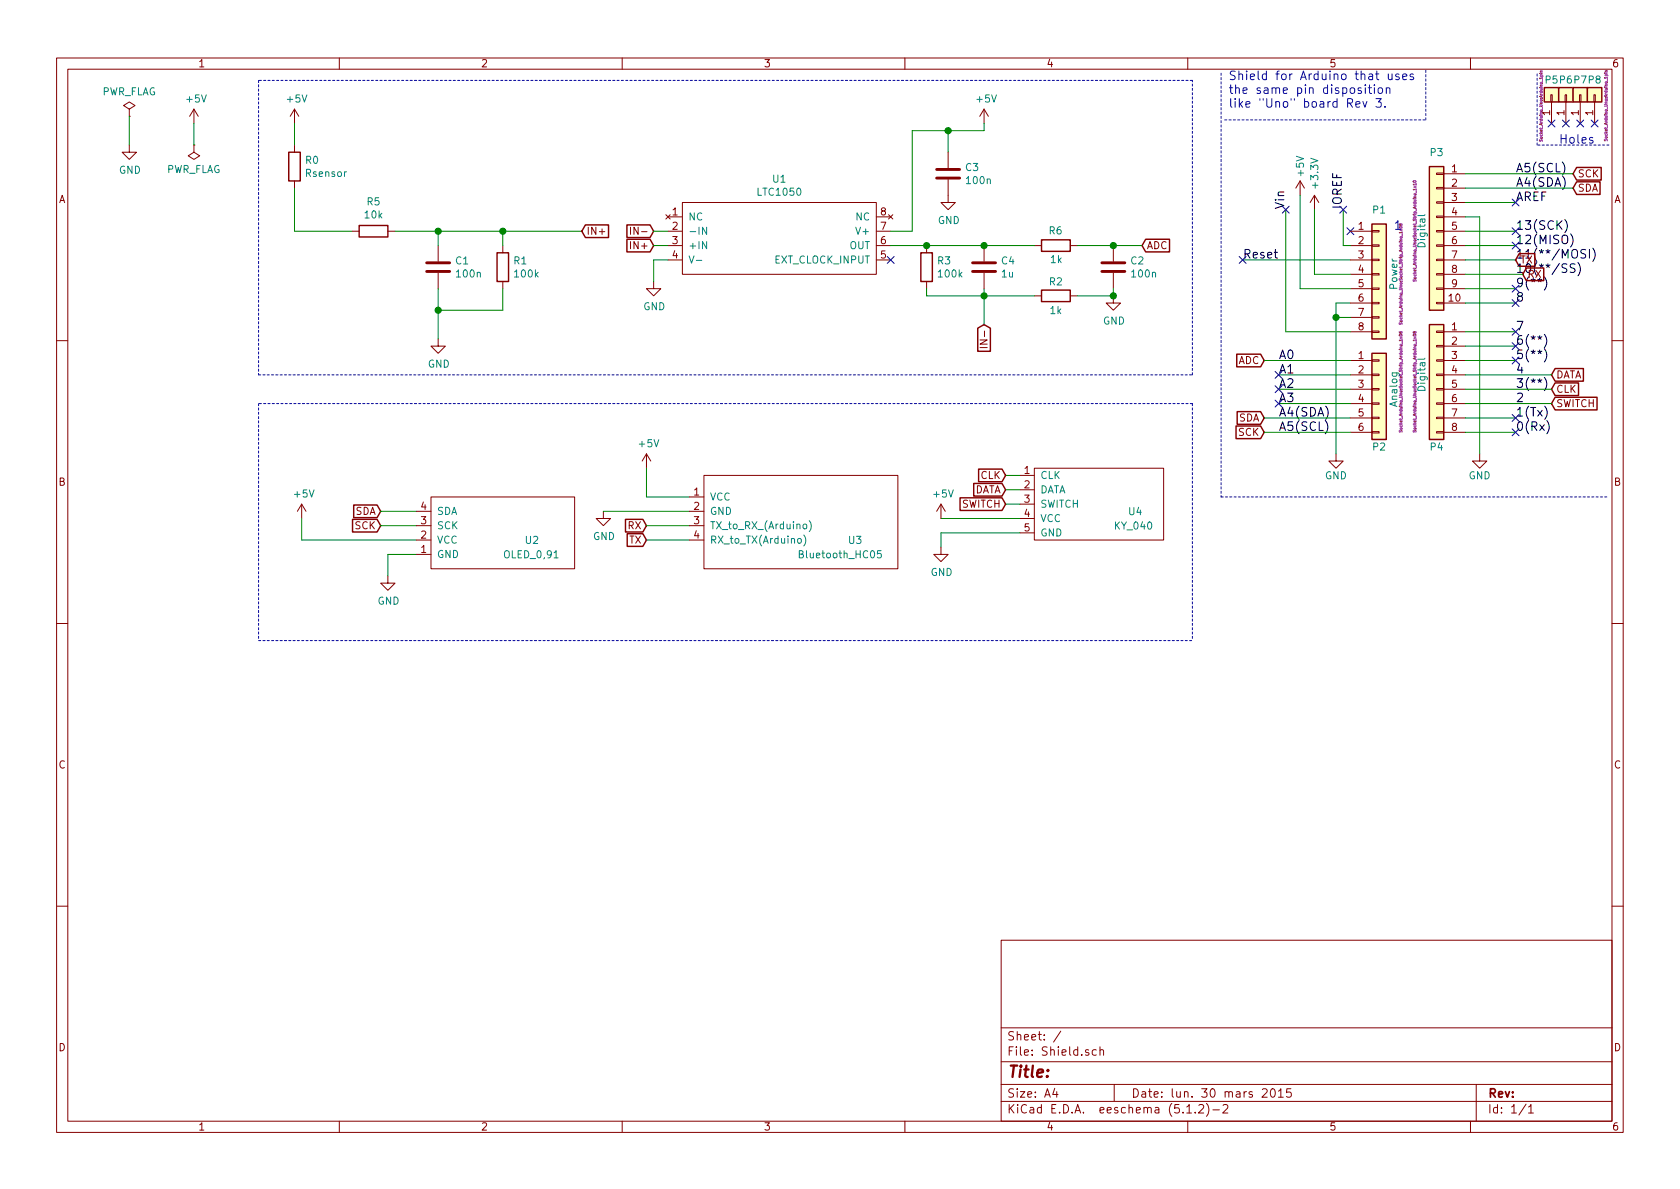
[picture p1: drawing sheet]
EESchema Schematic File Version 4
LIBS:Shield-cache
EELAYER 29 0
EELAYER END
$Descr A4 11693 8268
encoding utf-8
Sheet 1 1
Title ""
Date "lun. 30 mars 2015"
Rev ""
Comp ""
Comment1 ""
Comment2 ""
Comment3 ""
Comment4 ""
$EndDescr
Text Label 8950 1450 1    60   ~ 0
Vin
Text Label 9350 1450 1    60   ~ 0
IOREF
Text Label 8900 2500 0    60   ~ 0
A0
Text Label 8900 2600 0    60   ~ 0
A1
Text Label 8900 2700 0    60   ~ 0
A2
Text Label 8900 2800 0    60   ~ 0
A3
Text Label 8900 2900 0    60   ~ 0
A4(SDA)
Text Label 8900 3000 0    60   ~ 0
A5(SCL)
Text Label 10550 3000 0    60   ~ 0
0(Rx)
Text Label 10550 2800 0    60   ~ 0
2
Text Label 10550 2900 0    60   ~ 0
1(Tx)
Text Label 10550 2700 0    60   ~ 0
3(**)
Text Label 10550 2600 0    60   ~ 0
4
Text Label 10550 2500 0    60   ~ 0
5(**)
Text Label 10550 2400 0    60   ~ 0
6(**)
Text Label 10550 2300 0    60   ~ 0
7
Text Label 10550 2100 0    60   ~ 0
8
Text Label 10550 2000 0    60   ~ 0
9(**)
Text Label 10550 1800 0    60   ~ 0
11(**/MOSI)
Text Label 10550 1700 0    60   ~ 0
12(MISO)
Text Label 10550 1600 0    60   ~ 0
13(SCK)
Text Label 10550 1400 0    60   ~ 0
AREF
NoConn ~ 9400 1600
Text Label 10550 1300 0    60   ~ 0
A4(SDA)
Text Label 10550 1200 0    60   ~ 0
A5(SCL)
Text Notes 10850 1000 0    60   ~ 0
Holes
Text Notes 8550 750  0    60   ~ 0
Shield for Arduino that uses\nthe same pin disposition\nlike "Uno" board Rev 3.
$Comp
L Connector_Generic:Conn_01x08 P1
U 1 1
P 9600 1900
F 0 "P1" H 9600 2350 50  0000 C CNN
F 1 "Power" V 9700 1900 50  0000 C CNN
F 2 "Socket_Arduino_Uno:Socket_Strip_Arduino_1x08" V 9750 1900 20  0000 C CNN
F 3 "" H 9600 1900 50  0000 C CNN
	1    9600 1900
	1    0    0    -1  
$EndComp
Text Label 8650 1800 0    60   ~ 0
Reset
$Comp
L power:+3.3V #PWR01
U 1 1
P 9150 1450
F 0 "#PWR01" H 9150 1300 50  0001 C CNN
F 1 "+3.3V" V 9150 1700 50  0000 C CNN
F 2 "" H 9150 1450 50  0000 C CNN
F 3 "" H 9150 1450 50  0000 C CNN
	1    9150 1450
	1    0    0    -1  
$EndComp
$Comp
L power:+5V #PWR02
U 1 1
P 9050 1350
F 0 "#PWR02" H 9050 1200 50  0001 C CNN
F 1 "+5V" V 9050 1550 50  0000 C CNN
F 2 "" H 9050 1350 50  0000 C CNN
F 3 "" H 9050 1350 50  0000 C CNN
	1    9050 1350
	1    0    0    -1  
$EndComp
$Comp
L power:GND #PWR03
U 1 1
P 9300 3150
F 0 "#PWR03" H 9300 2900 50  0001 C CNN
F 1 "GND" H 9300 3000 50  0000 C CNN
F 2 "" H 9300 3150 50  0000 C CNN
F 3 "" H 9300 3150 50  0000 C CNN
	1    9300 3150
	1    0    0    -1  
$EndComp
$Comp
L power:GND #PWR04
U 1 1
P 10300 3150
F 0 "#PWR04" H 10300 2900 50  0001 C CNN
F 1 "GND" H 10300 3000 50  0000 C CNN
F 2 "" H 10300 3150 50  0000 C CNN
F 3 "" H 10300 3150 50  0000 C CNN
	1    10300 3150
	1    0    0    -1  
$EndComp
$Comp
L Connector_Generic:Conn_01x06 P2
U 1 1
P 9600 2700
F 0 "P2" H 9600 2300 50  0000 C CNN
F 1 "Analog" V 9700 2700 50  0000 C CNN
F 2 "Socket_Arduino_Uno:Socket_Strip_Arduino_1x06" V 9750 2750 20  0000 C CNN
F 3 "" H 9600 2700 50  0000 C CNN
	1    9600 2700
	1    0    0    -1  
$EndComp
$Comp
L Connector_Generic:Conn_01x01 P5
U 1 1
P 10800 650
F 0 "P5" V 10900 650 50  0000 C CNN
F 1 "CONN_01X01" V 10900 650 50  0001 C CNN
F 2 "Socket_Arduino_Uno:Arduino_1pin" H 10721 724 20  0000 C CNN
F 3 "" H 10800 650 50  0000 C CNN
	1    10800 650 
	0    -1   -1   0   
$EndComp
$Comp
L Connector_Generic:Conn_01x01 P6
U 1 1
P 10900 650
F 0 "P6" V 11000 650 50  0000 C CNN
F 1 "CONN_01X01" V 11000 650 50  0001 C CNN
F 2 "Socket_Arduino_Uno:Arduino_1pin" H 10900 650 20  0001 C CNN
F 3 "" H 10900 650 50  0000 C CNN
	1    10900 650 
	0    -1   -1   0   
$EndComp
$Comp
L Connector_Generic:Conn_01x01 P7
U 1 1
P 11000 650
F 0 "P7" V 11100 650 50  0000 C CNN
F 1 "CONN_01X01" V 11100 650 50  0001 C CNN
F 2 "Socket_Arduino_Uno:Arduino_1pin" V 11000 650 20  0001 C CNN
F 3 "" H 11000 650 50  0000 C CNN
	1    11000 650 
	0    -1   -1   0   
$EndComp
$Comp
L Connector_Generic:Conn_01x01 P8
U 1 1
P 11100 650
F 0 "P8" V 11200 650 50  0000 C CNN
F 1 "CONN_01X01" V 11200 650 50  0001 C CNN
F 2 "Socket_Arduino_Uno:Arduino_1pin" H 11024 572 20  0000 C CNN
F 3 "" H 11100 650 50  0000 C CNN
	1    11100 650 
	0    -1   -1   0   
$EndComp
NoConn ~ 10800 850 
NoConn ~ 10900 850 
NoConn ~ 11000 850 
NoConn ~ 11100 850 
$Comp
L Connector_Generic:Conn_01x08 P4
U 1 1
P 10000 2600
F 0 "P4" H 10000 2100 50  0000 C CNN
F 1 "Digital" V 10100 2600 50  0000 C CNN
F 2 "Socket_Arduino_Uno:Socket_Strip_Arduino_1x08" V 10150 2550 20  0000 C CNN
F 3 "" H 10000 2600 50  0000 C CNN
	1    10000 2600
	-1   0    0    -1  
$EndComp
Wire Notes Line
	8525 825  9925 825 
Wire Notes Line
	9925 825  9925 475 
Wire Wire Line
	9350 1450 9350 1700
Wire Wire Line
	9350 1700 9400 1700
Wire Wire Line
	9400 1900 9150 1900
Wire Wire Line
	9400 2000 9050 2000
Wire Wire Line
	9400 2300 8950 2300
Wire Wire Line
	9400 2100 9300 2100
Wire Wire Line
	9400 2200 9300 2200
Connection ~ 9300 2200
Wire Wire Line
	8950 2300 8950 1450
Wire Wire Line
	9050 2000 9050 1350
Wire Wire Line
	9150 1900 9150 1450
Wire Wire Line
	9400 2600 8900 2600
Wire Wire Line
	9400 2700 8900 2700
Wire Wire Line
	9400 2800 8900 2800
$Comp
L Connector_Generic:Conn_01x10 P3
U 1 1
P 10000 1600
F 0 "P3" H 10000 2150 50  0000 C CNN
F 1 "Digital" V 10100 1600 50  0000 C CNN
F 2 "Socket_Arduino_Uno:Socket_Strip_Arduino_1x10" V 10150 1600 20  0000 C CNN
F 3 "" H 10000 1600 50  0000 C CNN
	1    10000 1600
	-1   0    0    -1  
$EndComp
Wire Wire Line
	10200 2100 10550 2100
Wire Wire Line
	10200 2000 10550 2000
Wire Wire Line
	10200 1800 10550 1800
Wire Wire Line
	10200 1700 10550 1700
Wire Wire Line
	10200 1600 10550 1600
Wire Wire Line
	10200 1400 10550 1400
Wire Wire Line
	10200 3000 10550 3000
Wire Wire Line
	10200 2900 10550 2900
Wire Wire Line
	10200 2500 10550 2500
Wire Wire Line
	10200 2400 10550 2400
Wire Wire Line
	10200 2300 10550 2300
Wire Wire Line
	10200 1500 10300 1500
Wire Wire Line
	10300 1500 10300 3150
Wire Wire Line
	9300 2100 9300 2200
Wire Wire Line
	9300 2200 9300 3150
Wire Notes Line
	8500 500  8500 3450
Wire Notes Line
	8500 3450 11200 3450
Wire Wire Line
	9400 1800 8650 1800
Text Notes 9700 1600 0    60   ~ 0
1
Wire Notes Line
	11200 1000 10700 1000
Wire Notes Line
	10700 1000 10700 500 
$Comp
L Device:R R1
U 1 1
P 3500 1850
F 0 "R1" H 3570 1896 50  0000 L CNN
F 1 "100k" H 3570 1805 50  0000 L CNN
F 2 "Resistor_THT:R_Axial_DIN0207_L6.3mm_D2.5mm_P10.16mm_Horizontal" V 3430 1850 50  0001 C CNN
F 3 "~" H 3500 1850 50  0001 C CNN
	1    3500 1850
	1    0    0    -1  
$EndComp
$Comp
L Device:R R3
U 1 1
P 6450 1850
F 0 "R3" H 6520 1896 50  0000 L CNN
F 1 "100k" H 6520 1805 50  0000 L CNN
F 2 "Resistor_THT:R_Axial_DIN0207_L6.3mm_D2.5mm_P10.16mm_Horizontal" V 6380 1850 50  0001 C CNN
F 3 "~" H 6450 1850 50  0001 C CNN
	1    6450 1850
	1    0    0    -1  
$EndComp
$Comp
L Device:R R2
U 1 1
P 7350 2050
F 0 "R2" V 7250 2050 50  0000 C CNN
F 1 "1k" V 7450 2050 50  0000 C CNN
F 2 "Resistor_THT:R_Axial_DIN0207_L6.3mm_D2.5mm_P10.16mm_Horizontal" V 7280 2050 50  0001 C CNN
F 3 "~" H 7350 2050 50  0001 C CNN
	1    7350 2050
	0    1    1    0   
$EndComp
$Comp
L Device:C C1
U 1 1
P 3050 1850
F 0 "C1" H 3165 1896 50  0000 L CNN
F 1 "100n" H 3165 1805 50  0000 L CNN
F 2 "Capacitor_THT:C_Disc_D5.1mm_W3.2mm_P5.00mm" H 3088 1700 50  0001 C CNN
F 3 "~" H 3050 1850 50  0001 C CNN
	1    3050 1850
	1    0    0    -1  
$EndComp
$Comp
L Device:C C3
U 1 1
P 6600 1200
F 0 "C3" H 6715 1246 50  0000 L CNN
F 1 "100n" H 6715 1155 50  0000 L CNN
F 2 "Capacitor_THT:C_Disc_D5.1mm_W3.2mm_P5.00mm" H 6638 1050 50  0001 C CNN
F 3 "~" H 6600 1200 50  0001 C CNN
	1    6600 1200
	1    0    0    -1  
$EndComp
$Comp
L Device:C C4
U 1 1
P 6850 1850
F 0 "C4" H 6965 1896 50  0000 L CNN
F 1 "1u" H 6965 1805 50  0000 L CNN
F 2 "Capacitor_THT:C_Rect_L7.0mm_W4.5mm_P5.00mm" H 6888 1700 50  0001 C CNN
F 3 "~" H 6850 1850 50  0001 C CNN
	1    6850 1850
	1    0    0    -1  
$EndComp
$Comp
L Device:C C2
U 1 1
P 7750 1850
F 0 "C2" H 7865 1896 50  0000 L CNN
F 1 "100n" H 7865 1805 50  0000 L CNN
F 2 "Capacitor_THT:C_Disc_D5.1mm_W3.2mm_P5.00mm" H 7788 1700 50  0001 C CNN
F 3 "~" H 7750 1850 50  0001 C CNN
	1    7750 1850
	1    0    0    -1  
$EndComp
Wire Wire Line
	3050 1600 3050 1700
Wire Wire Line
	3500 1600 3500 1700
$Comp
L power:+5V #PWR0101
U 1 1
P 2050 850
F 0 "#PWR0101" H 2050 700 50  0001 C CNN
F 1 "+5V" H 2065 1023 50  0000 C CNN
F 2 "" H 2050 850 50  0001 C CNN
F 3 "" H 2050 850 50  0001 C CNN
	1    2050 850 
	1    0    0    -1  
$EndComp
$Comp
L Device:R R0
U 1 1
P 2050 1150
F 0 "R0" H 2120 1196 50  0000 L CNN
F 1 "Rsensor" H 2120 1105 50  0000 L CNN
F 2 "Resistor_THT:R_Axial_DIN0207_L6.3mm_D2.5mm_P10.16mm_Horizontal" V 1980 1150 50  0001 C CNN
F 3 "~" H 2050 1150 50  0001 C CNN
	1    2050 1150
	1    0    0    -1  
$EndComp
$Comp
L Device:R R5
U 1 1
P 2600 1600
F 0 "R5" V 2393 1600 50  0000 C CNN
F 1 "10k" V 2484 1600 50  0000 C CNN
F 2 "Resistor_THT:R_Axial_DIN0309_L9.0mm_D3.2mm_P15.24mm_Horizontal" V 2530 1600 50  0001 C CNN
F 3 "~" H 2600 1600 50  0001 C CNN
	1    2600 1600
	0    1    1    0   
$EndComp
Wire Wire Line
	2050 1300 2050 1600
Wire Wire Line
	2050 1600 2450 1600
Wire Wire Line
	2750 1600 3050 1600
Connection ~ 3050 1600
$Comp
L power:GND #PWR0102
U 1 1
P 3050 2350
F 0 "#PWR0102" H 3050 2100 50  0001 C CNN
F 1 "GND" H 3055 2177 50  0000 C CNN
F 2 "" H 3050 2350 50  0001 C CNN
F 3 "" H 3050 2350 50  0001 C CNN
	1    3050 2350
	1    0    0    -1  
$EndComp
Wire Wire Line
	3050 2000 3050 2150
Wire Wire Line
	3500 2000 3500 2150
Wire Wire Line
	3500 2150 3050 2150
Wire Wire Line
	3050 2150 3050 2350
Connection ~ 3050 2150
Connection ~ 3500 1600
Wire Wire Line
	3050 1600 3500 1600
Wire Wire Line
	3500 1600 4050 1600
Text GLabel 4050 1600 2    50   Input ~ 0
IN+
$Comp
L New_Library:LTC1050 U1
U 1 1
P 5150 1550
F 0 "U1" H 5425 1865 50  0000 C CNN
F 1 "LTC1050" H 5425 1774 50  0000 C CNN
F 2 "mes_empreintes:AOP" H 5300 1800 50  0001 C CNN
F 3 "" H 5300 1800 50  0001 C CNN
	1    5150 1550
	1    0    0    -1  
$EndComp
Text GLabel 4550 1600 0    50   Input ~ 0
IN-
Text GLabel 4550 1700 0    50   Input ~ 0
IN+
Wire Wire Line
	4650 1600 4550 1600
Wire Wire Line
	4650 1700 4550 1700
$Comp
L power:GND #PWR0103
U 1 1
P 4550 1950
F 0 "#PWR0103" H 4550 1700 50  0001 C CNN
F 1 "GND" H 4555 1777 50  0000 C CNN
F 2 "" H 4550 1950 50  0001 C CNN
F 3 "" H 4550 1950 50  0001 C CNN
	1    4550 1950
	1    0    0    -1  
$EndComp
Wire Wire Line
	4650 1800 4550 1800
Wire Wire Line
	4550 1800 4550 1950
$Comp
L power:+5V #PWR0104
U 1 1
P 6850 850
F 0 "#PWR0104" H 6850 700 50  0001 C CNN
F 1 "+5V" H 6865 1023 50  0000 C CNN
F 2 "" H 6850 850 50  0001 C CNN
F 3 "" H 6850 850 50  0001 C CNN
	1    6850 850 
	1    0    0    -1  
$EndComp
Wire Wire Line
	6350 1600 6350 900 
Wire Wire Line
	6350 900  6600 900 
Wire Wire Line
	6850 900  6850 850 
Wire Wire Line
	6600 1050 6600 900 
Connection ~ 6600 900 
Wire Wire Line
	6600 900  6850 900 
$Comp
L power:GND #PWR0105
U 1 1
P 6600 1350
F 0 "#PWR0105" H 6600 1100 50  0001 C CNN
F 1 "GND" H 6605 1177 50  0000 C CNN
F 2 "" H 6600 1350 50  0001 C CNN
F 3 "" H 6600 1350 50  0001 C CNN
	1    6600 1350
	1    0    0    -1  
$EndComp
Wire Wire Line
	6200 1600 6350 1600
NoConn ~ 6200 1800
$Comp
L Device:R R6
U 1 1
P 7350 1700
F 0 "R6" V 7450 1650 50  0000 L CNN
F 1 "1k" V 7250 1650 50  0000 L CNN
F 2 "Resistor_THT:R_Axial_DIN0207_L6.3mm_D2.5mm_P10.16mm_Horizontal" V 7280 1700 50  0001 C CNN
F 3 "~" H 7350 1700 50  0001 C CNN
	1    7350 1700
	0    -1   -1   0   
$EndComp
Wire Wire Line
	6200 1700 6450 1700
Wire Wire Line
	6450 1700 6850 1700
Connection ~ 6450 1700
Wire Wire Line
	6850 1700 7200 1700
Connection ~ 6850 1700
Wire Wire Line
	7500 1700 7750 1700
Wire Wire Line
	7500 2050 7750 2050
Wire Wire Line
	7750 2050 7750 2000
Wire Wire Line
	7200 2050 6850 2050
Wire Wire Line
	6850 2050 6850 2000
Wire Wire Line
	6850 2050 6450 2050
Wire Wire Line
	6450 2050 6450 2000
Connection ~ 6850 2050
$Comp
L power:GND #PWR0106
U 1 1
P 7750 2050
F 0 "#PWR0106" H 7750 1800 50  0001 C CNN
F 1 "GND" H 7755 1877 50  0000 C CNN
F 2 "" H 7750 2050 50  0001 C CNN
F 3 "" H 7750 2050 50  0001 C CNN
	1    7750 2050
	1    0    0    -1  
$EndComp
Connection ~ 7750 2050
Text GLabel 7950 1700 2    50   Input ~ 0
ADC
Wire Wire Line
	7750 1700 7950 1700
Connection ~ 7750 1700
Text GLabel 6850 2250 3    50   Input ~ 0
IN-
Wire Wire Line
	6850 2050 6850 2250
$Comp
L power:+5V #PWR0107
U 1 1
P 1350 850
F 0 "#PWR0107" H 1350 700 50  0001 C CNN
F 1 "+5V" H 1365 1023 50  0000 C CNN
F 2 "" H 1350 850 50  0001 C CNN
F 3 "" H 1350 850 50  0001 C CNN
	1    1350 850 
	1    0    0    -1  
$EndComp
$Comp
L power:PWR_FLAG #FLG0101
U 1 1
P 1350 1000
F 0 "#FLG0101" H 1350 1075 50  0001 C CNN
F 1 "PWR_FLAG" H 1350 1173 50  0000 C CNN
F 2 "" H 1350 1000 50  0001 C CNN
F 3 "~" H 1350 1000 50  0001 C CNN
	1    1350 1000
	-1   0    0    1   
$EndComp
Wire Wire Line
	1350 850  1350 1000
$Comp
L power:PWR_FLAG #FLG0102
U 1 1
P 900 800
F 0 "#FLG0102" H 900 875 50  0001 C CNN
F 1 "PWR_FLAG" H 900 973 50  0000 C CNN
F 2 "" H 900 800 50  0001 C CNN
F 3 "~" H 900 800 50  0001 C CNN
	1    900  800 
	1    0    0    -1  
$EndComp
$Comp
L power:GND #PWR0108
U 1 1
P 900 1000
F 0 "#PWR0108" H 900 750 50  0001 C CNN
F 1 "GND" H 905 827 50  0000 C CNN
F 2 "" H 900 1000 50  0001 C CNN
F 3 "" H 900 1000 50  0001 C CNN
	1    900  1000
	1    0    0    -1  
$EndComp
Wire Wire Line
	900  800  900  1000
Wire Notes Line
	1800 550  1800 2600
Wire Notes Line
	1800 2600 8300 2600
Wire Notes Line
	8300 2600 8300 550 
Wire Notes Line
	8300 550  1800 550 
Wire Wire Line
	2050 850  2050 1000
Text GLabel 2650 3550 0    50   Input ~ 0
SDA
Text GLabel 2650 3650 0    50   Input ~ 0
SCK
Wire Wire Line
	2650 3550 2900 3550
Wire Wire Line
	2650 3650 2900 3650
$Comp
L power:+5V #PWR0109
U 1 1
P 2100 3600
F 0 "#PWR0109" H 2100 3450 50  0001 C CNN
F 1 "+5V" H 2115 3773 50  0000 C CNN
F 2 "" H 2100 3600 50  0001 C CNN
F 3 "" H 2100 3600 50  0001 C CNN
	1    2100 3600
	1    0    0    -1  
$EndComp
Wire Wire Line
	2100 3600 2100 3750
Wire Wire Line
	2100 3750 2900 3750
$Comp
L power:GND #PWR0110
U 1 1
P 2700 4000
F 0 "#PWR0110" H 2700 3750 50  0001 C CNN
F 1 "GND" H 2705 3827 50  0000 C CNN
F 2 "" H 2700 4000 50  0001 C CNN
F 3 "" H 2700 4000 50  0001 C CNN
	1    2700 4000
	1    0    0    -1  
$EndComp
Wire Wire Line
	2700 4000 2700 3850
Wire Wire Line
	2700 3850 2900 3850
$Comp
L power:+5V #PWR0111
U 1 1
P 4500 3250
F 0 "#PWR0111" H 4500 3100 50  0001 C CNN
F 1 "+5V" H 4515 3423 50  0000 C CNN
F 2 "" H 4500 3250 50  0001 C CNN
F 3 "" H 4500 3250 50  0001 C CNN
	1    4500 3250
	1    0    0    -1  
$EndComp
Wire Wire Line
	4500 3250 4500 3450
Wire Wire Line
	4500 3450 4800 3450
$Comp
L power:GND #PWR0112
U 1 1
P 4200 3550
F 0 "#PWR0112" H 4200 3300 50  0001 C CNN
F 1 "GND" H 4205 3377 50  0000 C CNN
F 2 "" H 4200 3550 50  0001 C CNN
F 3 "" H 4200 3550 50  0001 C CNN
	1    4200 3550
	1    0    0    -1  
$EndComp
Wire Wire Line
	4200 3550 4800 3550
Text GLabel 4500 3650 0    50   Input ~ 0
RX
Wire Wire Line
	4500 3650 4800 3650
Text GLabel 4500 3750 0    50   Input ~ 0
TX
Wire Wire Line
	4500 3750 4800 3750
Wire Wire Line
	6550 3800 6550 3700
$Comp
L New_Library:Bluetooth_HC05 U3
U 1 1
P 5550 3150
F 0 "U3" H 5900 2550 50  0000 L CNN
F 1 "Bluetooth_HC05" H 5550 2450 50  0000 L CNN
F 2 "mes_empreintes:Mon_Bluetooth" H 5550 3150 50  0001 C CNN
F 3 "" H 5550 3150 50  0001 C CNN
	1    5550 3150
	1    0    0    -1  
$EndComp
Wire Wire Line
	7000 3500 7100 3500
Wire Wire Line
	7000 3400 7100 3400
Wire Wire Line
	7000 3300 7100 3300
Text GLabel 7000 3300 0    50   Input ~ 0
CLK
Text GLabel 7000 3400 0    50   Input ~ 0
DATA
Text GLabel 7000 3500 0    50   Input ~ 0
SWITCH
Wire Wire Line
	6550 3600 7100 3600
$Comp
L power:+5V #PWR0113
U 1 1
P 6550 3600
F 0 "#PWR0113" H 6550 3450 50  0001 C CNN
F 1 "+5V" H 6565 3773 50  0000 C CNN
F 2 "" H 6550 3600 50  0001 C CNN
F 3 "" H 6550 3600 50  0001 C CNN
	1    6550 3600
	1    0    0    -1  
$EndComp
Wire Wire Line
	6550 3700 7100 3700
$Comp
L power:GND #PWR0114
U 1 1
P 6550 3800
F 0 "#PWR0114" H 6550 3550 50  0001 C CNN
F 1 "GND" H 6555 3627 50  0000 C CNN
F 2 "" H 6550 3800 50  0001 C CNN
F 3 "" H 6550 3800 50  0001 C CNN
	1    6550 3800
	1    0    0    -1  
$EndComp
$Comp
L New_Library:KY_040 U4
U 1 1
P 7650 3150
F 0 "U4" H 7850 2750 50  0000 L CNN
F 1 "KY_040" H 7750 2650 50  0000 L CNN
F 2 "mes_empreintes:Encodeur" H 7650 3150 50  0001 C CNN
F 3 "" H 7650 3150 50  0001 C CNN
	1    7650 3150
	1    0    0    -1  
$EndComp
Wire Notes Line
	8300 2800 8300 4450
$Comp
L New_Library:OLED_0,91 U2
U 1 1
P 3500 3350
F 0 "U2" H 3650 2950 50  0000 L CNN
F 1 "OLED_0,91" H 3500 2850 50  0000 L CNN
F 2 "mes_empreintes:Mon_Bluetooth" H 3500 3350 50  0001 C CNN
F 3 "" H 3500 3350 50  0001 C CNN
	1    3500 3350
	1    0    0    -1  
$EndComp
Wire Notes Line
	8300 2800 1800 2800
Wire Notes Line
	1800 2800 1800 4450
Wire Notes Line
	1800 4450 8300 4450
NoConn ~ 10550 1400
NoConn ~ 10550 1600
NoConn ~ 10550 1700
NoConn ~ 10550 2000
NoConn ~ 10550 2100
NoConn ~ 10550 2300
NoConn ~ 10550 2400
NoConn ~ 10550 2500
NoConn ~ 10550 2900
NoConn ~ 10550 3000
NoConn ~ 8900 2600
NoConn ~ 8900 2700
NoConn ~ 8900 2800
Text GLabel 10550 1800 2    50   Input ~ 0
TX
Text Label 10550 1900 0    60   ~ 0
10(**/SS)
Text GLabel 10600 1900 2    50   Input ~ 0
RX
Wire Wire Line
	10200 1900 10600 1900
Text GLabel 10800 2700 2    50   Input ~ 0
CLK
Text GLabel 10800 2600 2    50   Input ~ 0
DATA
Text GLabel 10800 2800 2    50   Input ~ 0
SWITCH
Wire Wire Line
	10200 2600 10800 2600
Wire Wire Line
	10200 2700 10800 2700
Wire Wire Line
	10200 2800 10800 2800
NoConn ~ 9350 1450
NoConn ~ 8650 1800
Text GLabel 8800 2500 0    50   Input ~ 0
ADC
Text GLabel 8800 2900 0    50   Input ~ 0
SDA
Text GLabel 8800 3000 0    50   Input ~ 0
SCK
Wire Wire Line
	8800 2500 9400 2500
Wire Wire Line
	8800 2900 9400 2900
Wire Wire Line
	8800 3000 9400 3000
Text GLabel 10950 1300 2    50   Input ~ 0
SDA
Text GLabel 10950 1200 2    50   Input ~ 0
SCK
Wire Wire Line
	10200 1200 10950 1200
Wire Wire Line
	10200 1300 10950 1300
NoConn ~ 8950 1450
$EndSCHEMATC
